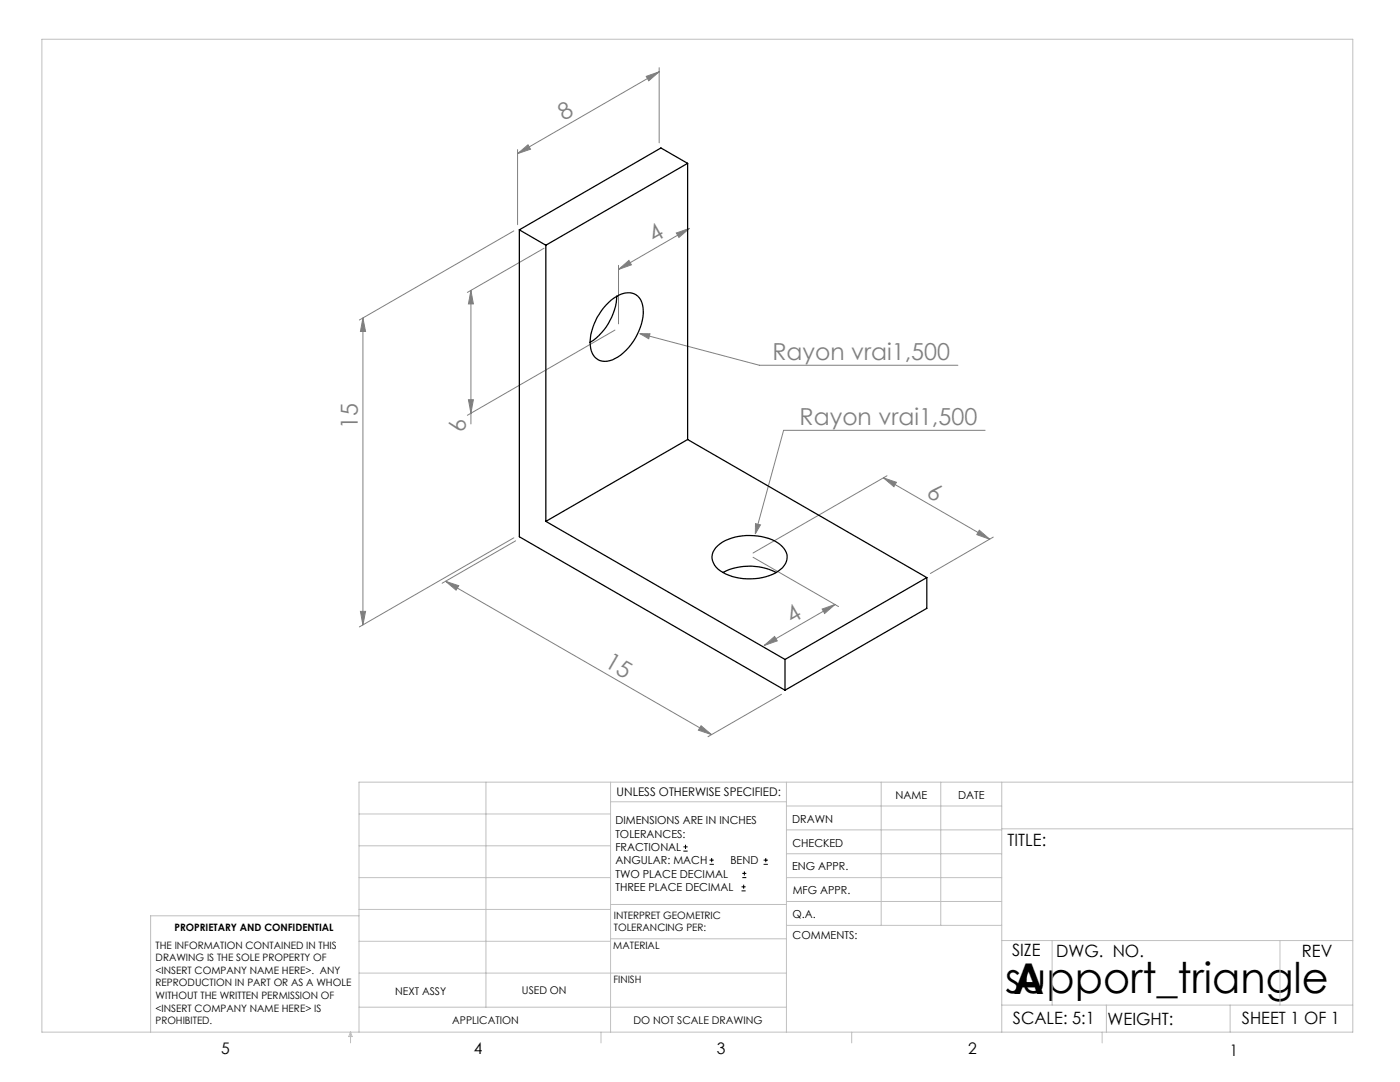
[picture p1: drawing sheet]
<svg xmlns="http://www.w3.org/2000/svg" width="279mm" height="216mm" viewBox="0 0 279 216" stroke-linecap="round" stroke-linejoin="round" font-family="sans-serif">
<g fill="none" stroke="#000" stroke-width=".2">
<path d="M136.4 169.8h.8M136.4 169h.8M136.8 168.6v.8M141.6 172.5h.9M141.6 171.6h.9M142 171.2v.8M148 177.8h.8M148 177h.8M148.1 175.1h.8M148.1 174.3h.8M148.4 176.5v.8M148.6 173.9v.8"/>
<path d="M152.4 172.5h.8M152.4 171.6h.8M152.8 171.2v.8"/>
</g>
<g fill="none" stroke="#808080" stroke-width=".2">
<path d="M129 15.2l2.6-.9-2.1 1.8zM131.6 13.5v15M131.6 14.3l-28.3 16.4M103.3 30.7l2.1-1.8 .5 .9zM103.3 29.8v15M94 58l.5 2.6h-1zM94 58v26.6M102.6 46.1l-30.9 17.8M108.6 49.5l-15.3 8.8M123.4 53.8l2.1-1.8 .5 .8zM123.4 53v11.6M135 46.5l2.6-.9-2.1 1.8z"/>
<path d="M137.6 45.6l-14.2 8.2M72.4 63.5l.6 2.6h-1.1zM72.4 63.5v61.2M93.5 79.8h1l-.5 2.6zM122.7 65.9l-29.4 17M127.7 66.6h2l-.2 1zM127.7 66.6l23.9 6.3h39.6M176.3 95.4l2.6 .8-.5 .9zM176.3 95.4l21.2 12.2M177 94.9l-26.7 15.4M196.6 85.9h-40.2l-5.7 20.6M88.9 116l2.6 .9-.5 .9z"/>
<path d="M88.9 116l53.1 30.6M102.6 107.3l-30.9 17.8M102.9 107.9l-14.7 8.5M150.3 111.2l17.1 9.8M150.8 104.5l1 .2-1.1 1.8zM195.4 105.8l2.1 1.8-2.6-.9zM198.2 107.2l-12.5 7.2M71.9 122h1.1l-.6 2.7zM152.5 128.8l2.1-1.8 .5 .9zM156 138.5l-14.7 8.5M164.1 121.5l2.6-.9-2.1 1.8zM166.7 120.6l-14.2 8.2"/>
<path d="M139.9 144.8l2.1 1.8-2.6-.9z"/>
</g>
<g fill="none" stroke="#c0c0c0" stroke-width=".2">
<path d="M8.4 7.8h261.6v198.2h-261.6zM97 156.1v44.9M121.8 156.1v49.9M121.8 160h35.2M157 156.1v49.9M175.9 156.1v28.5M187.7 156.1v28.5M199.9 156.1v49.9M270 156.1h-198.4v49.9M71.6 175.1h50.2M71.6 168.8h50.2M71.6 162.4h50.2"/>
<path d="M157 170.4h42.9M157 165.6h42.9M157 160.8h42.9M157 175.1h42.9M157 179.9h42.9M199.9 165.4h70.1M71.6 194.2h85.4M71.6 187.8h50.2M71.6 181.5h50.2M71.6 182.7h-41.5v23.3M121.8 187.3h35.2M121.8 180.5h35.2"/>
<path d="M157 184.6h42.9M199.9 187.7h70.1M210 187.7v12.9M255.4 187.7v12.9M70 206v2.1M70 206l.3 .8h-.7zM71.6 201h85.4M119.9 206v2.1M170 206v2.1M199.9 200.6h70.1M220 206v2.1M220.8 200.6v5.4"/>
<path d="M245.5 200.6v5.4"/>
</g>
<g fill="#808080">
<path d="M127.7 66.6l1.8 1 .2-1zM150.8 104.5l-.1 2 1.1-1.8z"/>
<path d="M103.3 30.7l2.1-1.8 .5 .9zM129 15.2l2.6-.9-2.1 1.8z"/>
<path d="M123.4 53.8l2.1-1.8 .5 .8zM135 46.5l2.6-.9-2.1 1.8z"/>
<path d="M164.1 121.5l2.6-.9-2.1 1.8zM152.5 128.8l2.1-1.8 .5 .9z"/>
<path d="M93.5 79.8h1l-.5 2.6zM94 58l.5 2.6h-1z"/>
<path d="M72.4 63.5l.6 2.6h-1.1zM71.9 122h1.1l-.6 2.7z"/>
<path d="M176.3 95.4l2.6 .8-.5 .9zM195.4 105.8l2.1 1.8-2.6-.9zM88.9 116l2.6 .9-.5 .9zM139.9 144.8l2.1 1.8-2.6-.9z"/>
</g>
<g fill="none" stroke="#000" stroke-width=".25">
<path d="M137.2 32.6l-28.3 16.3M137.2 32.6v55.1M137.2 32.6l-5.3-3.1-28.3 16.4M103.6 45.9l5.3 3M103.6 45.9v61.2l53.1 30.6M108.9 48.9v55.1M123.1 59.1a11.6 11.6 0 0 1-5.3 9.2M121 60.9a5.8 5.8 0 0 1 5.2-2.4 3.2 3.2 0 0 1 2.2 3.5 11.5 11.5 0 0 1-6.1 9.8 3.1 3.1 0 0 1-4.5-3 11.5 11.5 0 0 1 3.2-7.9zM137.2 87.7l-28.3 16.3M137.2 87.7l47.8 27.6M108.9 104l47.8 27.6M142.8 109.3a9.7 9.7 0 0 1 8.4-2.3 6.8 6.8 0 0 1 5.7 3.2 3.1 3.1 0 0 1-1.6 3.8 11.2 11.2 0 0 1-12-.4 2.86 2.86 0 0 1-.5-4.3z"/>
<path d="M144.3 114.2a11.7 11.7 0 0 1 10.6 0M185 115.3l-28.3 16.3M185 115.3v6.1l-28.3 16.3M156.7 131.6v6.1"/>
</g>
<g font-size="8.5">
<text x="200.6" y="198.1">support_triangle</text>
<text x="202.2" y="198.3">A</text>
</g>
<g font-size="4.7" fill="#808080">
<text x="112.5" y="24.2" transform="rotate(-30 112.5 24.2)">8</text>
<text x="130.5" y="48.5" transform="rotate(-30 130.5 48.5)">4</text>
<text x="154.2" y="71.8">Rayon vrai1,500</text>
<text x="71.4" y="85.5" transform="rotate(-90 71.4 85.5)">15</text>
<text x="93" y="86.2" transform="rotate(-90 93 86.2)">6</text>
<text x="159.6" y="84.8">Rayon vrai1,500</text>
<text x="184.7" y="99" transform="rotate(30 184.7 99)">6</text>
<text x="158" y="124.4" transform="rotate(-30 158 124.4)">4</text>
<text x="120.4" y="133" transform="rotate(30 120.4 133)">15</text>
</g>
<g font-size="3.4">
<text x="201.1" y="168.8">TITLE:</text>
<text x="202" y="190.8">SIZE</text>
<text x="210.8" y="190.9">DWG. NO.</text>
<text x="259.8" y="191">REV</text>
<text x="202.1" y="204.4">SCALE: 5:1</text>
<text x="221" y="204.5">WEIGHT:</text>
<text x="247.8" y="204.4">SHEET 1 OF 1</text>
</g>
<g font-size="3.2">
<text x="44.2" y="210.4">5</text>
<text x="94.6" y="210.3">4</text>
<text x="143.1" y="210.4">3</text>
<text x="193.2" y="210.3">2</text>
<text x="245.4" y="210.6">1</text>
</g>
<text font-size="2.4" x="123.1" y="158.9">UNLESS OTHERWISE SPECIFIED:</text>
<g font-size="2.2">
<text x="178.7" y="159.4">NAME</text>
<text x="191.2" y="159.4">DATE</text>
<text x="122.8" y="164.5">DIMENSIONS ARE IN INCHES</text>
<text x="122.8" y="167.1">TOLERANCES:</text>
<text x="158.1" y="164.2">DRAWN</text>
<text x="122.8" y="169.8">FRACTIONAL</text>
<text x="122.8" y="172.5">ANGULAR: MACH</text>
<text x="145.8" y="172.5">BEND</text>
<text x="158.1" y="173.7">ENG APPR.</text>
<text x="158.2" y="169.1">CHECKED</text>
<text x="122.8" y="175.1">TWO PLACE DECIMAL</text>
<text x="122.8" y="177.8">THREE PLACE DECIMAL</text>
<text x="158.2" y="178.4">MFG APPR.</text>
<text x="158.2" y="183.2">Q.A.</text>
<text x="158.2" y="187.4">COMMENTS:</text>
</g>
<g font-size="2.1">
<text x="78.8" y="198.5">NEXT ASSY</text>
<text x="104.2" y="198.4">USED ON</text>
<text x="90.2" y="204.3">APPLICATION</text>
<text x="126.4" y="204.3">DO NOT SCALE DRAWING</text>
</g>
<g font-size="2">
<text x="34.8" y="185.7">PROPRIETARY AND CONFIDENTIAL</text>
<text x="122.5" y="183.3">INTERPRET GEOMETRIC</text>
<text x="122.5" y="185.9">TOLERANCING PER:</text>
<text x="31.1" y="189.3">THE INFORMATION CONTAINED IN THIS</text>
<text x="31.1" y="191.8">DRAWING IS THE SOLE PROPERTY OF</text>
<text x="122.4" y="189.4">MATERIAL</text>
<text x="31.1" y="194.3">&lt;INSERT COMPANY NAME HERE&gt;. ANY</text>
<text x="31.1" y="196.8">REPRODUCTION IN PART OR AS A WHOLE</text>
<text x="122.4" y="196.2">FINISH</text>
<text x="31.1" y="199.4">WITHOUT THE WRITTEN PERMISSION OF</text>
<text x="31.1" y="201.9">&lt;INSERT COMPANY NAME HERE&gt; IS</text>
<text x="31.1" y="204.4">PROHIBITED.</text>
</g>
</svg>
